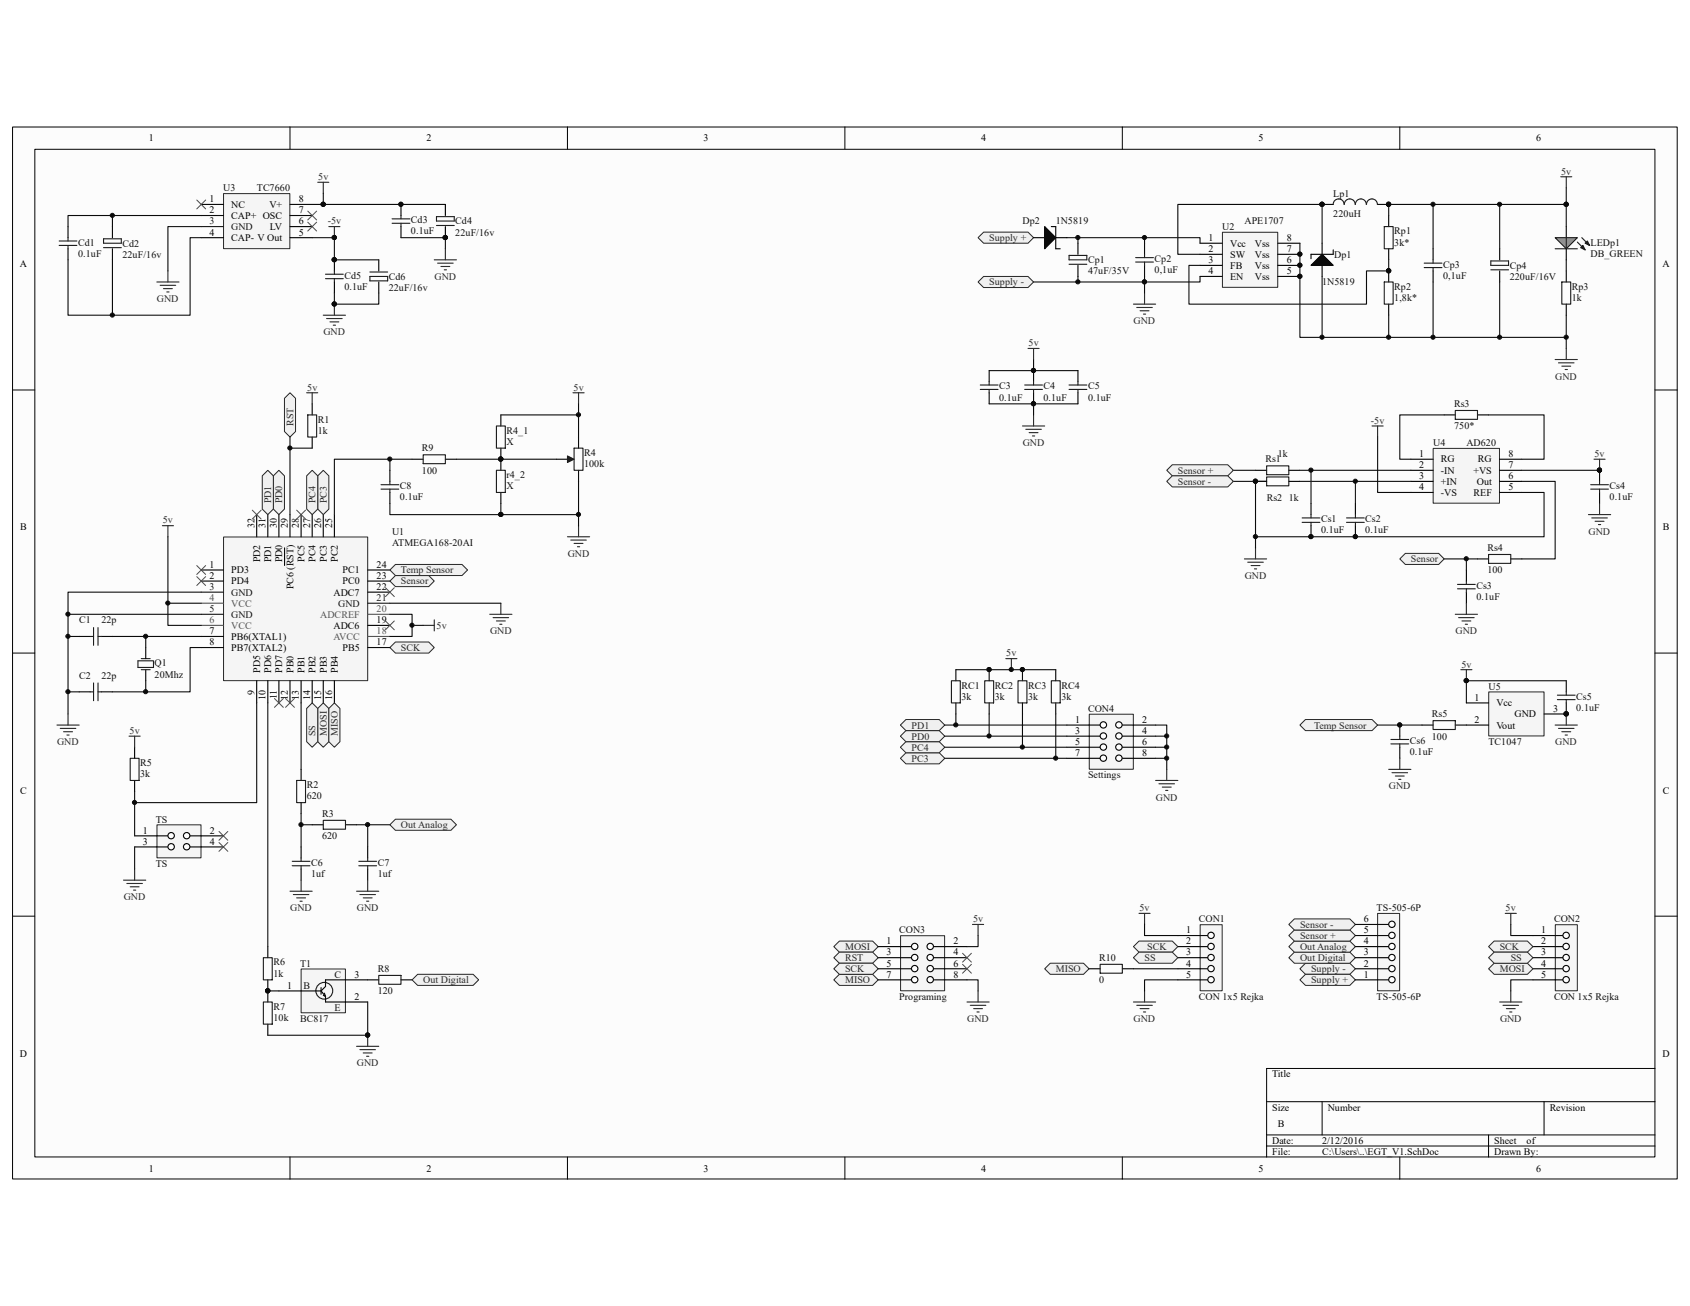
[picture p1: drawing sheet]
# Altium project EGT_V2.PrjPCB
1 sheet, 65 parts. Net scope: flat (ports and power ports of the same name join across sheets).
Board file: EGT_V1.PcbDoc

## Sheet EGT_V1.SchDoc
size B; PageSetup: Record=PageOptions¦CenterHorizontal=True¦CenterVertical=True¦PrintScale=1.00¦XCorrection=1.00¦YCorrection=1.00¦PrintKind=1¦BorderSize=5000000¦LeftOffset=0¦BottomOffset=0¦Orientation=2¦PaperLength=1000¦PaperWidth=1000¦Scale=100¦PaperSource=7¦PrintQuality=-3¦MediaType=1¦DitherType=10¦PrintScaleMode=1¦PaperKind=Letter¦PaperIndex=1

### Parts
C1  22p  [C 0603]
C2  22p  [C 0603]
C3  0.1uF  [C 0603]
C4  0.1uF  [C 0603]
C5  0.1uF  [C 0603]
C6  1uf  [C 0603]
C7  1uf  [C 0603]
C8  0.1uF  [C 0603]
Cd1  0.1uF  [C 0603]
Cd2  22uF/16v  [CAPACITOR C 22uF]
Cd3  0.1uF  [C 0603]
Cd4  22uF/16v  [CAPACITOR C 22uF]
Cd5  0.1uF  [C 0603]
Cd6  22uF/16v  [CAPACITOR C 22uF]
CON1  CON 1x5 Rejka  [1x5 2.54]
CON2  CON 1x5 Rejka  [1x5 2.54]
CON3  Programing  [2x4 2mm]
CON4  Settings  [2x4 2mm]
Cp1  47uF/35V  [CAPACITOR D]
Cp2  0,1uF  [C 0603]
Cp3  0,1uF  [C 0603]
Cp4  220uF/16V  [CAPACITOR D]
Cs1  0.1uF  [C 0603]
Cs2  0.1uF  [C 0603]
Cs3  0.1uF  [C 0603]
Cs4  0.1uF  [C 0603]
Cs5  0.1uF  [C 0603]
Cs6  0.1uF  [C 0603]
Dp1  1N5819  [SMA]
Dp2  1N5819  [SMA]
LEDp1  DB_GREEN  [LED 0805 - GREEN]
Lp1  220uH  [INDUCTOR SD-75]
Q1  20Mhz  [Quartz]
R1  1k  [R 0603]
R2  620  [R 0603]
R3  620  [R 0603]
R4  100k  [Rpotenciometer]
R4_1  X  [R 0603]
r4_2  X  [R 0603]
R5  3k  [R 0603]
R6  1k  [R 0603]
R7  10k  [R 0603]
R8  120  [R 1206]
R9  100  [R 0603]
R10  0  [R 0603]
RC1  3k  [R 0603]
RC2  3k  [R 0603]
RC3  3k  [R 0603]
RC4  3k  [R 0603]
Rp1  3k*  [R 0603]
Rp2  1,8k*  [R 0603]
Rp3  1k  [R 0603]
Rs1  1k  [R 0603]
Rs2  1k  [R 0603]
Rs3  750*  [R 0603]
Rs4  100  [R 0603]
Rs5  100  [R 0603]
T1  BC817  [SOT-23]
TS  TS  [TS]
TS-505-6P  TS-505-6P  [TS-505-6P]
U1  ATMEGA168-20AI  [TQFP32]
U2  APE1707  [SOP-8]
U3  TC7660  [SOP-8]
U4  AD620  [SOP-8]
U5  TC1047  [SOT-23]

### Ports
MISO, MOSI, Out Analog, Out Digital, PC3, PC4, PD0, PD1, RST, SCK, Sensor, Sensor +, Sensor -, SS, Supply +, Supply -, Temp Sensor

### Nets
5v: C3.2 C4.2 C5.2 Cd3.2 Cd4.1 CON1.1 CON2.1 CON3.2 Cp3.2 Cp4.1 Cs4.2 Cs5.2 LEDp1.1(A) Lp1.2 R1.2 R4.2 R4_1.1 R5.1 RC1.1 RC2.1 RC3.1 RC4.1 Rp1.2 U1.4(VCC) U1.6(VCC) U1.18(AVCC) U1.20(ADCREF) U3.8(V+) U4.7(+VS) U5.1(Vcc)
-5v: Cd5.1 Cd6.2 U3.5(V_Out) U4.4(-VS)
GND: C1.1 C2.1 C3.1 C4.1 C5.1 C6.1 C7.1 C8.1 Cd3.1 Cd4.2 Cd5.2 Cd6.1 CON1.5 CON2.5 CON3.8 CON4.2 CON4.4 CON4.6 CON4.8 Cp1.2 Cp2.1 Cp3.1 Cp4.2 Cs1.1 Cs2.1 Cs3.1 Cs4.1 Cs5.1 Cs6.1 Dp1.1 R4.1 r4_2.2 R7.2 Rp2.1 Rp3.1 Rs2.2 T1.2(E) TS.3 TS-505-6P.2 TS-505-6P.6 U1.3(GND) U1.5(GND) U1.21(GND) U2.4(EN) U2.5(Vss) U2.6(Vss) U2.7(Vss) U2.8(Vss) U3.3(GND) U4.5(REF) U5.3(GND) ; port Supply -, port Sensor -
NetC1_2: C1.2 Q1.2(OSC2) U1.7(PB6(XTAL1))
NetC2_2: C2.2 Q1.1(OSC1) U1.8(PB7(XTAL2))
NetC6_2: C6.2 R2.1 R3.2
NetC7_2: C7.2 R3.1 TS-505-6P.4 ; port Out Analog
NetC8_2: C8.2 R9.2 U1.25(PC2)
NetCd1_1: Cd1.1 Cd2.2 U3.4(CAP-)
NetCd1_2: Cd1.2 Cd2.1 U3.2(CAP+)
NetCON1_2: CON1.2 CON2.2 CON3.5 U1.17(PB5) ; port SCK
NetCON1_3: CON1.3 CON2.3 U1.14(PB2) ; port SS
NetCON1_4: CON1.4 R10.1
NetCON2_4: CON2.4 CON3.1 U1.15(PB3) ; port MOSI
NetCON3_3: CON3.3 R1.1 U1.29(PC6_(~{RST})) ; port RST
NetCON3_7: CON3.7 R10.2 U1.16(PB4) ; port MISO
NetCON4_1: CON4.1 RC1.2 U1.31(PD1) ; port PD1
NetCON4_3: CON4.3 RC2.2 U1.30(PD0) ; port PD0
NetCON4_5: CON4.5 RC3.2 U1.27(PC4) ; port PC4
NetCON4_7: CON4.7 RC4.2 U1.26(PC3) ; port PC3
NetCp1_1: Cp1.1 Cp2.2 Dp2.2 U2.1(Vcc)
NetCs1_2: Cs1.2 Rs1.1 U4.2(-IN)
NetCs2_2: Cs2.2 Rs2.1 U4.3(+IN)
NetCs3_2: Cs3.2 Rs4.2 U1.23(PC0) ; port Sensor
NetCs6_2: Cs6.2 Rs5.1 U1.24(PC1) ; port Temp Sensor
NetDp1_2: Dp1.2 Lp1.1 U2.2(SW)
NetDp2_1: Dp2.1 TS-505-6P.1 ; port Supply +
NetLEDp1_2: LEDp1.2(K) Rp3.2
NetR2_2: R2.2 U1.13(PB1)
NetR4_3: R4.3 R4_1.2 r4_2.1 R9.1
NetR5_2: R5.2 TS.1 U1.9(PD5)
NetR6_1: R6.1 U1.10(PD6)
NetR6_2: R6.2 R7.1 T1.1(B)
NetR8_1: R8.1 T1.3(C)
NetR8_2: R8.2 TS-505-6P.3 ; port Out Digital
NetRp1_1: Rp1.1 Rp2.2 U2.3(FB)
NetRs1_2: Rs1.2 TS-505-6P.5 ; port Sensor +
NetRs3_1: Rs3.1 U4.8(RG)
NetRs3_2: Rs3.2 U4.1(RG)
NetRs4_1: Rs4.1 U4.6(Out)
NetRs5_2: Rs5.2 U5.2(Vout)

Not connected (* = marked no-connect by the designer): CON3 4* 6*; TS 2* 4*; U1 1(PD3)* 2(PD4)* 11(PD7)* 12(PB0)* 19(ADC6)* 22(ADC7)* 28(PC5)* 32(PD2)*; U3 1(NC)* 6(LV)* 7(OSC)*
